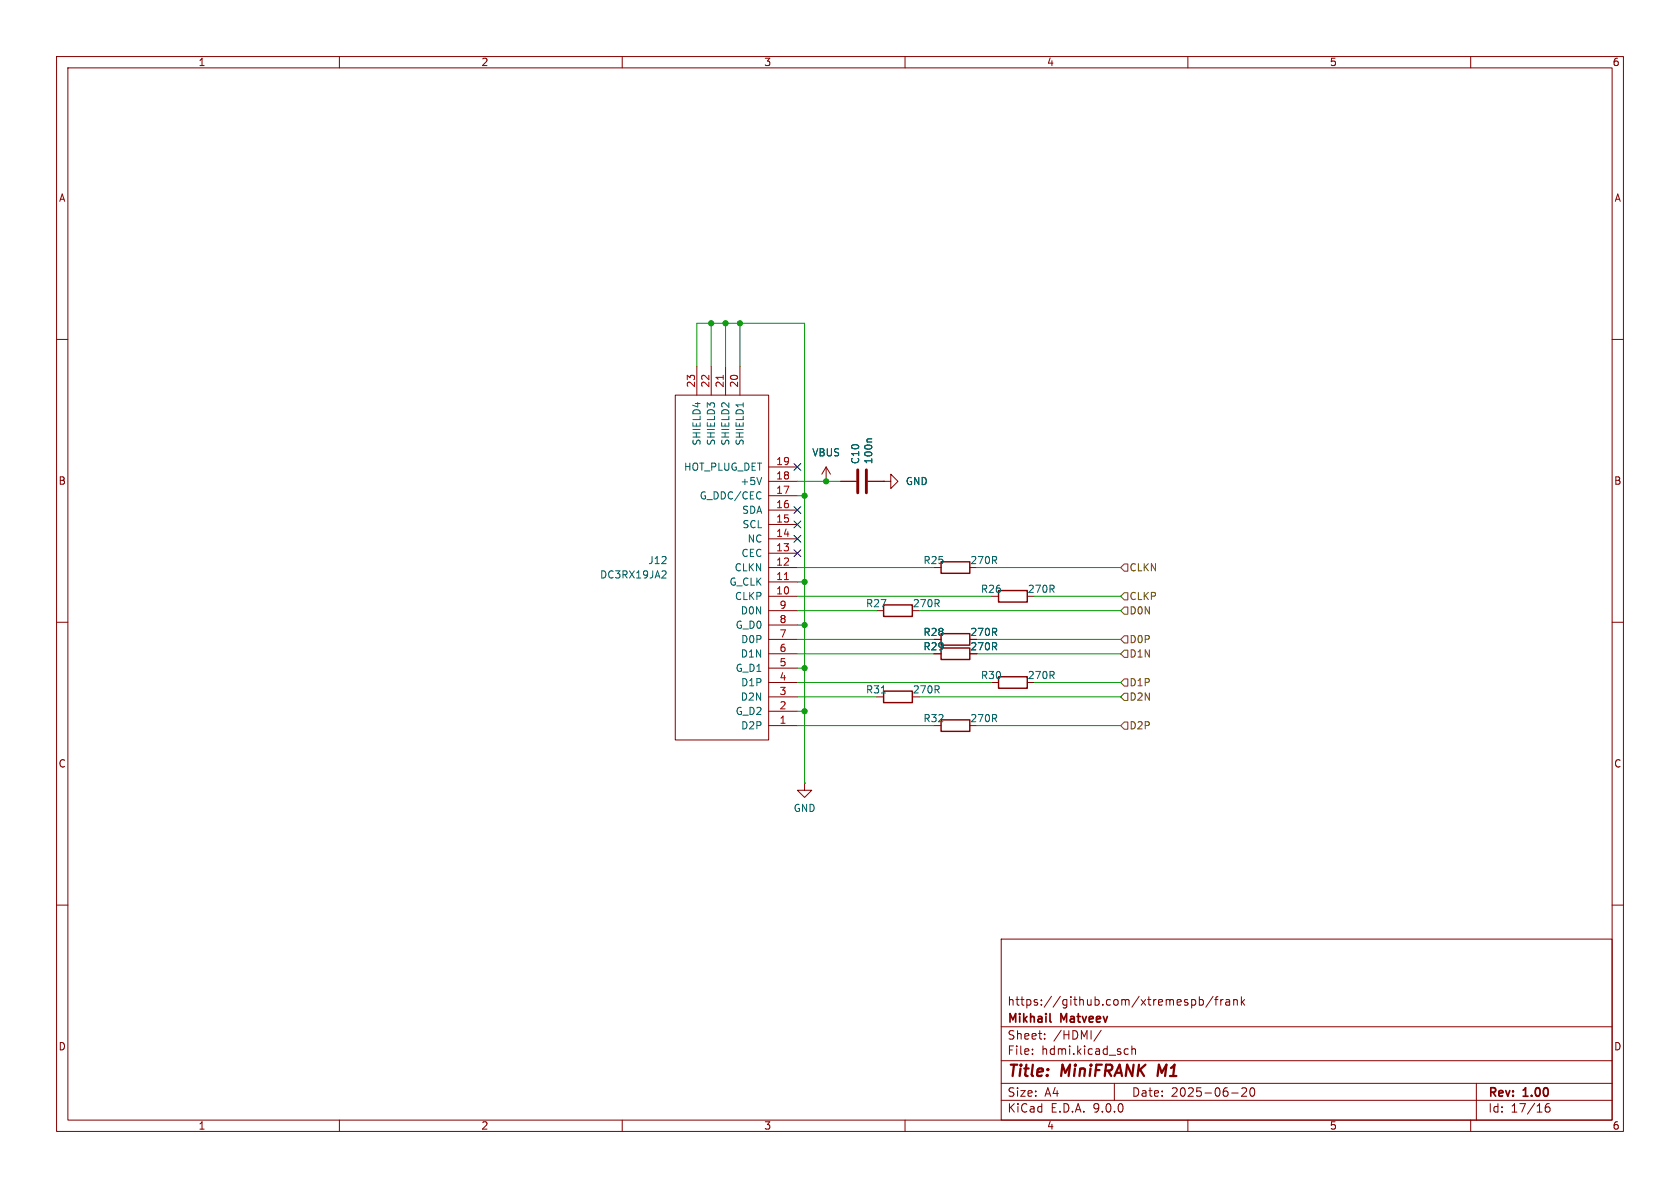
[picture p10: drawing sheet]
<svg xmlns="http://www.w3.org/2000/svg" width="297mm" height="210mm" viewBox="0 0 297 210" stroke-linecap="round" stroke-linejoin="round" font-family="sans-serif">
<g fill="none" stroke="#840000" stroke-width=".18">
<path d="M10 10h277v190h-277zM12 12h273v186h-273zM60 10v2M110 10v2M160 10v2M210 10v2M260 10v2M10 60h2M119.4 69.9h16.5v60.9h-16.5zM123.2 64.8v5.1M125.7 64.8v5.1M128.3 64.8v5.1"/>
<path d="M130.8 64.8v5.1M285 60h2M135.9 97.8h5.1M135.9 95.3h5.1M135.9 92.7h5.1M135.9 90.2h5.1M135.9 87.6h5.1M135.9 85.1h5.1M135.9 82.6h5.1M146 85.1h.1M146 82.6l-.7 1.2M146 82.6l.8 1.2"/>
<path d="M146 82.6v2.5M148.6 85.1h2.8M153.4 85.1h2.8M156.2 85.1h1.3v-1.3l1.2 1.3-1.2 1.3v-1.3M156.2 85.1h.1M10 110h2M135.9 118.1h5.1M135.9 115.6h5.1M135.9 113h5.1M135.9 110.5h5.1M135.9 108h5.1M135.9 105.4h5.1"/>
<path d="M135.9 102.9h5.1M135.9 100.3h5.1M285 110h2M135.9 128.3h5.1M135.9 125.7h5.1M135.9 123.2h5.1M135.9 120.7h5.1M142.2 138.4v1.3h1.3l-1.3 1.3-1.2-1.3h1.2M142.2 138.4h.1M10 160h2M177 166h108v32h-108zM210.7 176.8l.4-.1 .3 .3v.4l-.2 .2h-.5"/>
<path d="M212 176.8l.5-.1 .2 .3v.4l-.1 .2h-.6M212 176.2v1.5M214.5 176.1l-1.3 2M214.7 176.7h.6M215.3 176.2l-.3 .2v1.3M215.8 176.7v1M216.2 176.7l-.2 .1-.2 .2M216.7 176.8h.6l.1 .9M217.4 177.1h-.5a.29 .29 0 0 0-.2 .3 .29 .29 0 0 0 .2 .3l.5-.1M218.1 176.8l.2-.1 .4 .1v.9M218.1 176.7v1M219.5 176.2v1.5"/>
<path d="M219.6 177.1l.4 .6M220 176.7l-.5 .6M285 160h2M60 198v2M110 198v2M160 198v2M177 194.5h108M177 191.5h108M177 187.5h108M177 181.5h108M182.5 186.3v.1M182.5 185.5v.1"/>
<path d="M184.7 183.6v.1M184.7 182.8v.1M194.7 182.1l-1.3 2M197 191.5v3M199 185.4l.5 .1M199.5 186.3l-.5 .1M200.1 185.5l.2-.1 .4 .1v.9M200.1 184.9v1.5M210 198v2M217.7 193.2h1.2M219.5 192.4l.6-.1 .2 .1 .1 .3-.9 1.1h.9M221.1 192.4l.2-.1a.81 .81 0 0 1 .6 .6 .81 .81 0 0 1-.3 .8l-.1 .1a.81 .81 0 0 1-.4-1.4z"/>
<path d="M260 198v2M261 191.5v6.5M273.9 195.1a.59 .59 0 0 0-.7 .6v.6l.1 .2 .4 .1 .3-.1v-.5l-.1-.3h-.4l-.3 .3"/>
</g>
<path d="M204.9 188.2l-.3 2" fill="none" stroke="#840000" stroke-width=".4"/>
<path d="M185.6 180.5l.2 .2" fill="none" stroke="#840000" stroke-width=".3"/>
<path d="M166.4 99.3h5v2h-5zM156.2 106.9h5.1v2.1h-5.1zM166.4 114.6h5v2h-5zM166.4 112h5v2h-5zM176.5 104.4h5.1v2h-5.1zM176.5 119.6h5.1v2.1h-5.1zM156.2 122.2h5.1v2h-5.1zM166.4 127.3h5v2h-5z" fill="none" stroke="#840000" stroke-width=".25"/>
<path d="M127.9 66.3v.8M138.7 102.5h.7" fill="none" stroke="#a90000" stroke-width=".18"/>
<path d="M131.4 71.2v.7M154.1 77.6h-.6l-.2 .2M134.7 84.4l-.5 1.3M117.5 100.9l.3 .3-.1 .3-.7 .7h.8M155.8 122.5h.7" fill="none" stroke="#006464" stroke-width=".18"/>
<path d="M151.6 83.1v4M153.2 83.1v4" fill="none" stroke="#840000" stroke-width=".51"/>
<path d="M198.8 99.7h.6v1.3h-.6l-.7-.7zM198.1 113l.7-.6h.6v1.3h-.6zM198.1 105.4l.7-.6h.6v1.2h-.6zM198.8 114.9h.6v1.3h-.6l-.7-.6zM198.8 107.3h.6v1.3h-.6l-.7-.6zM198.8 120h.6v1.3h-.6l-.7-.6zM198.8 122.6h.6v1.2h-.6l-.7-.6zM198.8 127.6h.6v1.3h-.6l-.7-.6z" fill="none" stroke="#725600" stroke-width=".18"/>
<g fill="none" stroke="#009600" stroke-width=".18">
<path d="M125.7 57.2v7.6M128.3 57.2v7.6M130.8 57.2v7.6M123.2 64.8v-7.6h19v81.2M141 85.1h7.6M141 87.6h1.2M141 105.4h34.3M141 100.3h24.1M141 118.1h1.2M141 113h24.1M141 115.6h24.1M141 108h13.9"/>
<path d="M141 102.9h1.2M141 110.5h1.2M162.6 108h35.5M172.7 100.3h25.4M172.7 113h25.4M172.7 115.6h25.4M182.9 105.4h15.2M141 125.7h1.2M141 120.7h34.3M141 123.2h13.9M141 128.3h24.1M162.6 123.2h35.5"/>
<path d="M172.7 128.3h25.4M182.9 120.7h15.2"/>
</g>
<path d="M140.4 94.6l1.2 1.3M140.4 89.6l1.2 1.2M140.4 92.1l1.2 1.2M140.4 97.2l1.2 1.2M140.4 81.9l1.2 1.3M141.6 94.6l-1.2 1.3M141.6 89.6l-1.2 1.2M141.6 92.1l-1.2 1.2M141.6 97.2l-1.2 1.2M141.6 81.9l-1.2 1.3" fill="none" stroke="#000084" stroke-width=".18"/>
<g fill="#009600" stroke="#009600" stroke-width=".18">
<circle cx="125.7" cy="57.2" r=".46"/>
<circle cx="130.8" cy="57.2" r=".46"/>
<circle cx="128.3" cy="57.2" r=".46"/>
<circle cx="142.2" cy="102.9" r=".46"/>
<circle cx="146" cy="85.1" r=".46"/>
<circle cx="142.2" cy="87.6" r=".46"/>
<circle cx="142.2" cy="118.1" r=".46"/>
<circle cx="142.2" cy="125.7" r=".46"/>
<circle cx="142.2" cy="110.5" r=".46"/>
</g>
<g font-size="2.8" fill="#840000">
<text x="178" y="190.9">Title:</text>
<text x="187.7" y="190.9">MiniFRANK</text>
<text x="205.5" y="190.9">M1</text>
</g>
<g font-size="2.1" fill="#840000">
<text x="178" y="178">https://github.com/xtremespb/frank</text>
<text x="178" y="184">Sheet:</text>
<text x="178" y="181.2">Mikhail</text>
<text x="186.2" y="184">/HDMI/</text>
<text x="187.6" y="181.2">Matveev</text>
<text x="178" y="186.7">File:</text>
<text x="184.1" y="186.7">hdmi.kicad_sch</text>
<text x="178" y="196.9">KiCad</text>
<text x="178" y="194.1">Size:</text>
<text x="184.7" y="194.1">A4</text>
<text x="185.7" y="196.9">E.D.A.</text>
<text x="193.3" y="196.9">9.0.0</text>
<text x="200" y="194.1">Date:</text>
<text x="207" y="194.1">2025-06-20</text>
<text x="263" y="194.3">Rev:</text>
<text x="263" y="196.9">Id:</text>
<text x="267.1" y="196.9">17/16</text>
<text x="269.4" y="194.3">1.00</text>
</g>
<g font-size="1.8" fill="#840000">
<text x="35" y="11.9">1</text>
<text x="85" y="11.9">2</text>
<text x="135" y="11.9">3</text>
<text x="185" y="11.9">4</text>
<text x="235" y="11.9">5</text>
<text x="285" y="11.9">6</text>
<text x="10.3" y="35.9">A</text>
<text x="285.3" y="35.9">A</text>
<text x="10.3" y="85.9">B</text>
<text x="285.3" y="85.9">B</text>
<text x="163.2" y="112.6">R28</text>
<text x="171.4" y="112.6">270R</text>
<text x="163.2" y="115.2">R29</text>
<text x="171.4" y="115.2">270R</text>
<text x="10.3" y="135.9">C</text>
<text x="285.3" y="135.9">C</text>
<text x="10.3" y="185.9">D</text>
<text x="285.3" y="185.9">D</text>
<text x="35" y="199.9">1</text>
<text x="85" y="199.9">2</text>
<text x="135" y="199.9">3</text>
<text x="185" y="199.9">4</text>
<text x="235" y="199.9">5</text>
<text x="285" y="199.9">6</text>
</g>
<g font-size="1.8" fill="#a90000">
<text x="122.9" y="68.6" transform="rotate(-90 122.9 68.6)">23</text>
<text x="125.5" y="68.6" transform="rotate(-90 125.5 68.6)">22</text>
<text x="128" y="68.6" transform="rotate(-90 128 68.6)">21</text>
<text x="130.6" y="68.6" transform="rotate(-90 130.6 68.6)">20</text>
<text x="137.1" y="82.3">19</text>
<text x="137.1" y="89.9">16</text>
<text x="137.1" y="87.4">17</text>
<text x="137.1" y="84.8">18</text>
<text x="137.1" y="95">14</text>
<text x="137.1" y="92.5">15</text>
<text x="137.1" y="100.1">12</text>
<text x="137.1" y="97.5">13</text>
<text x="137.1" y="105.2">10</text>
<text x="137.1" y="102.6">11</text>
<text x="137.7" y="107.7">9</text>
<text x="137.7" y="112.8">7</text>
<text x="137.7" y="110.2">8</text>
<text x="137.7" y="117.9">5</text>
<text x="137.7" y="115.3">6</text>
<text x="137.7" y="125.5">2</text>
<text x="137.7" y="122.9">3</text>
<text x="137.7" y="120.4">4</text>
<text x="137.7" y="128">1</text>
</g>
<g font-size="1.8" fill="#006464">
<text x="120.8" y="83.4">HOT_PLUG_DET</text>
<text x="124.1" y="78.9" transform="rotate(-90 124.1 78.9)">SHIELD4</text>
<text x="126.6" y="78.9" transform="rotate(-90 126.6 78.9)">SHIELD3</text>
<text x="129.1" y="78.9" transform="rotate(-90 129.1 78.9)">SHIELD2</text>
<text x="131.7" y="78.9" transform="rotate(-90 131.7 78.9)">SHIELD1</text>
<text x="143.5" y="80.9">VBUS</text>
<text x="152.1" y="82.2" transform="rotate(-90 152.1 82.2)">C10</text>
<text x="154.4" y="82.2" transform="rotate(-90 154.4 82.2)">100n</text>
<text x="123.6" y="88.5">G_DDC/CEC</text>
<text x="130.8" y="86">+5V</text>
<text x="160" y="86">GND</text>
<text x="131.1" y="91">SDA</text>
<text x="131.2" y="93.6">SCL</text>
<text x="114.5" y="99.9">J12</text>
<text x="129.8" y="101.2">CLKN</text>
<text x="131" y="98.7">CEC</text>
<text x="132.1" y="96.1">NC</text>
<text x="163.2" y="99.9">R25</text>
<text x="171.4" y="99.9">270R</text>
<text x="106" y="102.5">DC3RX19JA2</text>
<text x="128.9" y="103.7">G_CLK</text>
<text x="129.8" y="106.3">CLKP</text>
<text x="153" y="107.5">R27</text>
<text x="161.3" y="107.5">270R</text>
<text x="173.3" y="105">R26</text>
<text x="181.6" y="105">270R</text>
<text x="130" y="111.4">G_D0</text>
<text x="130.9" y="108.8">D0N</text>
<text x="130.9" y="113.9">D0P</text>
<text x="130" y="119">G_D1</text>
<text x="130.9" y="116.4">D1N</text>
<text x="130.9" y="124.1">D2N</text>
<text x="130.9" y="121.5">D1P</text>
<text x="153" y="122.8">R31</text>
<text x="161.3" y="122.8">270R</text>
<text x="173.3" y="120.2">R30</text>
<text x="181.6" y="120.2">270R</text>
<text x="130" y="126.6">G_D2</text>
<text x="130.9" y="129.1">D2P</text>
<text x="163.2" y="127.9">R32</text>
<text x="171.4" y="127.9">270R</text>
<text x="140.2" y="143.7">GND</text>
</g>
<g font-size="1.8" fill="#725600">
<text x="199.6" y="101.2">CLKN</text>
<text x="199.6" y="106.3">CLKP</text>
<text x="199.6" y="108.8">D0N</text>
<text x="199.6" y="113.9">D0P</text>
<text x="199.6" y="116.4">D1N</text>
<text x="199.6" y="121.5">D1P</text>
<text x="199.6" y="124.1">D2N</text>
<text x="199.6" y="129.1">D2P</text>
</g>
</svg>
